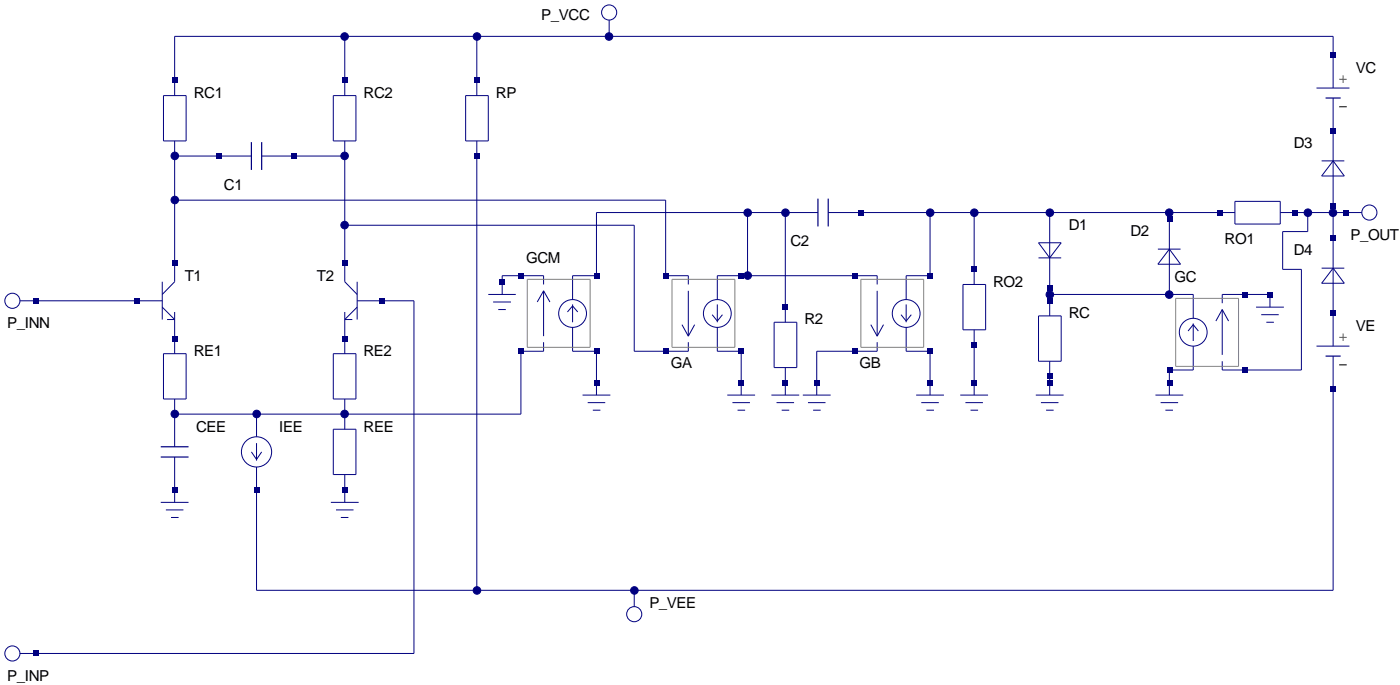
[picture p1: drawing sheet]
<svg xmlns="http://www.w3.org/2000/svg" width="196mm" height="96mm" viewBox="0 0 196 96" stroke-linecap="round" stroke-linejoin="round" font-family="sans-serif">
<g fill="none" stroke="#000080" stroke-width=".14">
<path d="M22.9 13.4h3.2v6.3h-3.2zM24.5 19.7v19.8l-1.8 1.7M46.7 13.4h3.2v6.3h-3.2zM48.3 19.7v19.8l1.7 1.7M48.3 5.1v8.3M65.2 13.4h3.2v6.3h-3.2zM66.8 5.1v8.3M66.8 19.7v63M85.3 2.8v2.3M184.4 12.3h4.7M186.8 12.3v-7.2h-162.3v8.3M186.8 13.7v34.8"/>
<path d="M22.7 39.5v5.3M24.5 21.9h10.7M24.5 28h68.8v10.6h3.1v1.2M36.7 21.9h11.6M48.3 31.6h40.6v17.6h7.5v-1.3M50 39.5v5.3M76.2 39.8v-1.2h-5.8v2.6M104.7 29.8v8.8M110 29.8v15.3M114.6 29.8h-31v8.8h-3.4v3.4M116 29.8h57M122.9 39.8v-1.2h-22.4v3.4"/>
<path d="M130.3 29.8v8.8h-3.3v3.4M134.9 39.8h3.2v6.4h-3.2zM136.5 29.8v10M145.5 36.1h3.2M145.5 34h3.2l-1.6 2.1zM147.1 29.8v14.5M162.2 34.9h3.2M163.8 29.8v11.4M163.8 34.9l1.6 2.1h-3.2zM173 28.2h6.4v3.2h-6.4zM179.4 29.8h11.4M183.2 29.8v2.6h-3.5v5.3h2.6v14.1h-11.1v-1.2"/>
<path d="M185.2 22.5h3.1M185.2 37.6h3.1M186.8 22.5l1.5 2.2h-3.1zM186.8 37.6l1.5 2.1h-3.1zM2.8 42.1h19.9M22.7 43l1.8 1.8h-1.1M22.9 49.5h3.2v6.4h-3.2zM24.5 43.7v5.8M24.5 55.9v6.7M35.9 58v3.2M46.7 49.5h3.2v6.4h-3.2zM48.3 43.7v5.8"/>
<path d="M48.3 55.9v4.2M50 42.1h8v49.4h-55.2M50 43l-1.7 1.8h1.1M68.4 41.2h3.9M69.1 42.3h2.5M69.8 43.4h1.1M76.2 47.9v1.3h-3.2v8.8h-48.5M76.2 40.7v6.4M76.2 40.7l-.9 1.6M76.2 40.7l.8 1.6M79.5 43.7l.7-.8 .7 .8M80.2 45.8v3.4h3.4v6.1"/>
<path d="M80.2 42.6v2.5M81.6 55.3h3.9M82.3 56.4h2.5M83.1 57.5h1M95.5 45.5l.9 1.6M96.4 40.7v6.4M97.3 45.5l-.9 1.6M99.8 44.1l.7 .9 .7-.9M100.5 45.8v3.4h3.3v6.1M100.5 42.6v2.5M101.9 55.3h3.9M102.6 56.4h2.5"/>
<path d="M103.3 57.5h1.1M108.1 55.3h3.9M108.5 45.1h3.1v6.4h-3.1zM108.8 56.4h2.5M109.5 57.5h1.1M110 51.5v3.8M112.5 55.3h3.9M113.2 56.4h2.5M113.9 57.5h1.1M122 45.5l.9 1.6M122.9 47.9v1.3h-8.5v6.1M122.9 40.7v6.4"/>
<path d="M123.8 45.5l-.9 1.6M126.2 44.1l.8 .9 .7-.9M127 45.8v3.4h3.3v6.1M127 42.6v2.5M128.4 55.3h3.8M129.1 56.4h2.4M129.8 57.5h1.1M134.5 55.3h3.9M135.3 56.4h2.4M136 57.5h1M136.5 46.2v9.1M145.1 55.3h3.9"/>
<path d="M145.5 44.3h3.2v6.3h-3.2zM145.8 56.4h2.5M146.6 57.5h1M147.1 50.6v4.7M147.1 41.2h20.1v3.4M161.9 55.3h3.9M162.6 56.4h2.5M163.3 57.5h1M166.5 46.4l.7-.9 .7 .9M167.2 48.5v3.3h-3.4v3.5M167.2 45.3v2.5M171.2 42.5v-1.3h6.7v1.8"/>
<path d="M171.2 43.4v6.3M171.2 43.4l.9 1.6M171.2 43.4l-.9 1.6M176 43h3.9M176.7 44.1h2.5M177.4 45.1h1.1M184.4 48.5h4.7M186.8 49.9v32.8h-150.9v-17.3M22.5 70.4h3.9M23.2 71.4h2.5M24 72.5h1M24.5 64v6.4"/>
<path d="M35.2 63.3l.7 1.1 .8-1.1M35.9 62.1v2.4M46.4 70.4h3.8M46.7 60.1h3.2v6.4h-3.2zM47.1 71.4h2.4M47.8 72.5h1M48.3 66.5v3.9M88.9 82.7v2.3"/>
<circle cx="85.3" cy="1.7" r="1.06"/>
<circle cx="191.9" cy="29.8" r="1.06"/>
<circle cx="1.7" cy="42.1" r="1.06"/>
<circle cx="80.2" cy="43.9" r="1.95"/>
<circle cx="100.5" cy="43.9" r="1.95"/>
<circle cx="127" cy="43.9" r="1.95"/>
<circle cx="167.2" cy="46.5" r="1.95"/>
<circle cx="35.9" cy="63.3" r="2.12"/>
<circle cx="1.7" cy="91.5" r="1.06"/>
<circle cx="88.9" cy="86" r="1.06"/>
</g>
<path d="M35.2 19.9v3.9M36.7 19.9v3.9M185.7 13.7h2.1M114.6 27.8v3.9M116 27.8v3.9M185.7 49.9h2.1M22.5 64h3.9M22.5 62.6h3.9" fill="none" stroke="#000080" stroke-width=".17"/>
<path d="M73.9 39.1h8.8v9.6h-8.8zM94.1 39.1h8.9v9.6h-8.9zM120.6 39.1h8.8v9.6h-8.8zM164.7 41.8h8.8v9.5h-8.8z" fill="none" stroke="#808080" stroke-width=".14"/>
<path d="M187.6 11.1h1.1M188.2 10.6v1M187.6 47.3h1.1M188.2 46.7v1.1" fill="none" stroke="#f00" stroke-width=".14"/>
<path d="M187.6 15h1.1M187.6 51.1h1.1" fill="none" stroke="#000" stroke-width=".14"/>
<g fill="#000080">
<path d="M18.8 41.8h.8v.7h-.8z" fill-rule="evenodd"/>
<path d="M24.1 36.5h.7v.7h-.7z" fill-rule="evenodd"/>
<path d="M24.1 47.1h.7v.7h-.7z" fill-rule="evenodd"/>
<path d="M53.2 41.8h.7v.7h-.7z" fill-rule="evenodd"/>
<path d="M47.9 36.5h.7v.7h-.7z" fill-rule="evenodd"/>
<path d="M47.9 47.1h.7v.7h-.7z" fill-rule="evenodd"/>
<path d="M35.6 68.3h.7v.7h-.7z" fill-rule="evenodd"/>
<circle cx="36" cy="58" r=".53"/>
</g>
<circle cx="36" cy="58" r=".53" fill="none" stroke="#000080" stroke-width=".14"/>
<g fill="#000080">
<path d="M24.1 68.3h.7v.7h-.7z" fill-rule="evenodd"/>
<path d="M47.9 68.3h.7v.7h-.7z" fill-rule="evenodd"/>
<circle cx="24.5" cy="58" r=".53"/>
</g>
<circle cx="24.5" cy="58" r=".53" fill="none" stroke="#000080" stroke-width=".14"/>
<circle cx="48.3" cy="58" r=".53" fill="#000080"/>
<circle cx="48.3" cy="58" r=".53" fill="none" stroke="#000080" stroke-width=".14"/>
<circle cx="24.5" cy="21.8" r=".53" fill="#000080"/>
<circle cx="24.5" cy="21.8" r=".53" fill="none" stroke="#000080" stroke-width=".14"/>
<g fill="#000080">
<path d="M24.1 10.9h.7v.7h-.7z" fill-rule="evenodd"/>
<circle cx="48.3" cy="21.8" r=".53"/>
</g>
<circle cx="48.3" cy="21.8" r=".53" fill="none" stroke="#000080" stroke-width=".14"/>
<g fill="#000080">
<path d="M47.9 10.9h.7v.7h-.7z" fill-rule="evenodd"/>
<circle cx="110" cy="29.8" r=".53"/>
</g>
<circle cx="110" cy="29.8" r=".53" fill="none" stroke="#000080" stroke-width=".14"/>
<g fill="#000080">
<path d="M120.3 29.4h.7v.8h-.7z" fill-rule="evenodd"/>
<path d="M30.3 21.5h.7v.7h-.7z" fill-rule="evenodd"/>
<path d="M40.9 21.5h.7v.7h-.7z" fill-rule="evenodd"/>
<path d="M109.7 53.2h.7v.7h-.7z" fill-rule="evenodd"/>
<path d="M103.5 53.2h.7v.7h-.7z" fill-rule="evenodd"/>
<path d="M83.2 53.2h.7v.7h-.7z" fill-rule="evenodd"/>
<path d="M114.1 53.2h.7v.7h-.7z" fill-rule="evenodd"/>
<path d="M130 53.2h.7v.7h-.7z" fill-rule="evenodd"/>
<path d="M109.7 42.6h.7v.8h-.7z" fill-rule="evenodd"/>
<path d="M72.6 48.8h.8v.7h-.8z" fill-rule="evenodd"/>
<path d="M83.2 48.8h.7v.7h-.7z" fill-rule="evenodd"/>
<path d="M83.2 38.2h.7v.8h-.7z" fill-rule="evenodd"/>
<path d="M72.6 38.2h.8v.8h-.8z" fill-rule="evenodd"/>
<path d="M92.9 38.2h.7v.8h-.7z" fill-rule="evenodd"/>
<path d="M103.5 38.2h.7v.8h-.7z" fill-rule="evenodd"/>
<path d="M103.5 48.8h.7v.7h-.7z" fill-rule="evenodd"/>
<path d="M92.9 48.8h.7v.7h-.7z" fill-rule="evenodd"/>
<path d="M119.4 38.2h.7v.8h-.7z" fill-rule="evenodd"/>
<path d="M130 38.2h.7v.8h-.7z" fill-rule="evenodd"/>
<path d="M130 48.8h.7v.7h-.7z" fill-rule="evenodd"/>
<path d="M119.4 48.8h.7v.7h-.7z" fill-rule="evenodd"/>
<path d="M136.1 53.2h.8v.7h-.8z" fill-rule="evenodd"/>
<path d="M136.1 47.9h.8v.8h-.8z" fill-rule="evenodd"/>
<path d="M136.1 37.4h.8v.7h-.8z" fill-rule="evenodd"/>
<path d="M146.7 53.2h.7v.7h-.7z" fill-rule="evenodd"/>
<path d="M146.7 40h.7v.7h-.7z" fill-rule="evenodd"/>
<circle cx="147.1" cy="29.8" r=".53"/>
</g>
<circle cx="147.1" cy="29.8" r=".53" fill="none" stroke="#000080" stroke-width=".14"/>
<g fill="#000080">
<path d="M163.5 30.3h.7v.7h-.7z" fill-rule="evenodd"/>
<circle cx="163.8" cy="41.3" r=".53"/>
</g>
<circle cx="163.8" cy="41.3" r=".53" fill="none" stroke="#000080" stroke-width=".14"/>
<g fill="#000080">
<path d="M163.5 53.2h.7v.7h-.7z" fill-rule="evenodd"/>
<path d="M170.5 29.4h.7v.8h-.7z" fill-rule="evenodd"/>
<path d="M181.1 29.4h.7v.8h-.7z" fill-rule="evenodd"/>
<path d="M146.7 52.4h.7v.7h-.7z" fill-rule="evenodd"/>
<path d="M146.7 41.8h.7v.7h-.7z" fill-rule="evenodd"/>
<path d="M174.1 51.5h.7v.7h-.7z" fill-rule="evenodd"/>
<path d="M163.5 51.5h.7v.7h-.7z" fill-rule="evenodd"/>
<path d="M174.1 40.9h.7v.7h-.7z" fill-rule="evenodd"/>
<circle cx="24.5" cy="28" r=".53"/>
</g>
<circle cx="24.5" cy="28" r=".53" fill="none" stroke="#000080" stroke-width=".14"/>
<circle cx="48.3" cy="5.1" r=".53" fill="#000080"/>
<circle cx="48.3" cy="5.1" r=".53" fill="none" stroke="#000080" stroke-width=".14"/>
<circle cx="48.3" cy="31.5" r=".53" fill="#000080"/>
<circle cx="48.3" cy="31.5" r=".53" fill="none" stroke="#000080" stroke-width=".14"/>
<g fill="#000080">
<path d="M4.7 41.8h.8v.7h-.8z" fill-rule="evenodd"/>
<circle cx="104.8" cy="29.8" r=".53"/>
</g>
<circle cx="104.8" cy="29.8" r=".53" fill="none" stroke="#000080" stroke-width=".14"/>
<circle cx="104.8" cy="38.6" r=".53" fill="#000080"/>
<circle cx="104.8" cy="38.6" r=".53" fill="none" stroke="#000080" stroke-width=".14"/>
<circle cx="130.3" cy="29.8" r=".53" fill="#000080"/>
<circle cx="130.3" cy="29.8" r=".53" fill="none" stroke="#000080" stroke-width=".14"/>
<circle cx="136.5" cy="29.8" r=".53" fill="#000080"/>
<circle cx="136.5" cy="29.8" r=".53" fill="none" stroke="#000080" stroke-width=".14"/>
<circle cx="163.8" cy="29.8" r=".53" fill="#000080"/>
<circle cx="163.8" cy="29.8" r=".53" fill="none" stroke="#000080" stroke-width=".14"/>
<circle cx="147.1" cy="41.3" r=".53" fill="#000080"/>
<circle cx="147.1" cy="41.3" r=".53" fill="none" stroke="#000080" stroke-width=".14"/>
<g fill="#000080">
<path d="M186.4 18h.7v.7h-.7z" fill-rule="evenodd"/>
<path d="M186.4 28.5h.7v.8h-.7z" fill-rule="evenodd"/>
<path d="M188.2 29.4h.7v.8h-.7z" fill-rule="evenodd"/>
<circle cx="186.8" cy="29.8" r=".53"/>
</g>
<circle cx="186.8" cy="29.8" r=".53" fill="none" stroke="#000080" stroke-width=".14"/>
<g fill="#000080">
<path d="M186.4 32.9h.7v.8h-.7z" fill-rule="evenodd"/>
<path d="M186.4 43.5h.7v.8h-.7z" fill-rule="evenodd"/>
<path d="M177.6 40.9h.7v.7h-.7z" fill-rule="evenodd"/>
<circle cx="183.2" cy="29.8" r=".53"/>
</g>
<circle cx="183.2" cy="29.8" r=".53" fill="none" stroke="#000080" stroke-width=".14"/>
<g fill="#000080">
<path d="M186.4 7.4h.7v.7h-.7z" fill-rule="evenodd"/>
<path d="M186.4 54.1h.7v.7h-.7z" fill-rule="evenodd"/>
<circle cx="66.8" cy="5.1" r=".53"/>
</g>
<circle cx="66.8" cy="5.1" r=".53" fill="none" stroke="#000080" stroke-width=".14"/>
<circle cx="66.8" cy="82.7" r=".53" fill="#000080"/>
<circle cx="66.8" cy="82.7" r=".53" fill="none" stroke="#000080" stroke-width=".14"/>
<g fill="#000080">
<path d="M70 39.1h.7v.7h-.7z" fill-rule="evenodd"/>
<path d="M66.5 21.5h.7v.7h-.7z" fill-rule="evenodd"/>
<path d="M66.5 10.9h.7v.7h-.7z" fill-rule="evenodd"/>
<path d="M4.7 91.2h.8v.7h-.8z" fill-rule="evenodd"/>
<circle cx="85.3" cy="5.1" r=".53"/>
</g>
<circle cx="85.3" cy="5.1" r=".53" fill="none" stroke="#000080" stroke-width=".14"/>
<circle cx="88.9" cy="82.7" r=".53" fill="#000080"/>
<circle cx="88.9" cy="82.7" r=".53" fill="none" stroke="#000080" stroke-width=".14"/>
<g font-size="2.1">
<text x="75.8" y="2.8">P_VCC</text>
<text x="189.9" y="10.2">VC</text>
<text x="27.1" y="13.7">RC1</text>
<text x="50.9" y="13.7">RC2</text>
<text x="69.5" y="13.7">RP</text>
<text x="181.3" y="20.8">D3</text>
<text x="31.4" y="26.6">C1</text>
<text x="110.7" y="34.5">C2</text>
<text x="149.7" y="32.2">D1</text>
<text x="158.4" y="33.1">D2</text>
<text x="171.6" y="34.2">RO1</text>
<text x="181.3" y="35.7">D4</text>
<text x="189.2" y="33.6">P_OUT</text>
<text x="25.9" y="39.3">T1</text>
<text x="44.4" y="39.3">T2</text>
<text x="73.7" y="36.8">GCM</text>
<text x="139.1" y="40.1">RO2</text>
<text x="164.5" y="39.5">GC</text>
<text x="1" y="46">P_INN</text>
<text x="112.7" y="45.4">R2</text>
<text x="149.7" y="44.6">RC</text>
<text x="189.9" y="46.3">VE</text>
<text x="27.1" y="49.9">RE1</text>
<text x="50.9" y="49.9">RE2</text>
<text x="94" y="51.6">GA</text>
<text x="120.4" y="51.6">GB</text>
<text x="27.5" y="60.5">CEE</text>
<text x="39.1" y="60.5">IEE</text>
<text x="50.9" y="60.5">REE</text>
<text x="91" y="85.1">P_VEE</text>
<text x="1" y="95.4">P_INP</text>
</g>
</svg>
